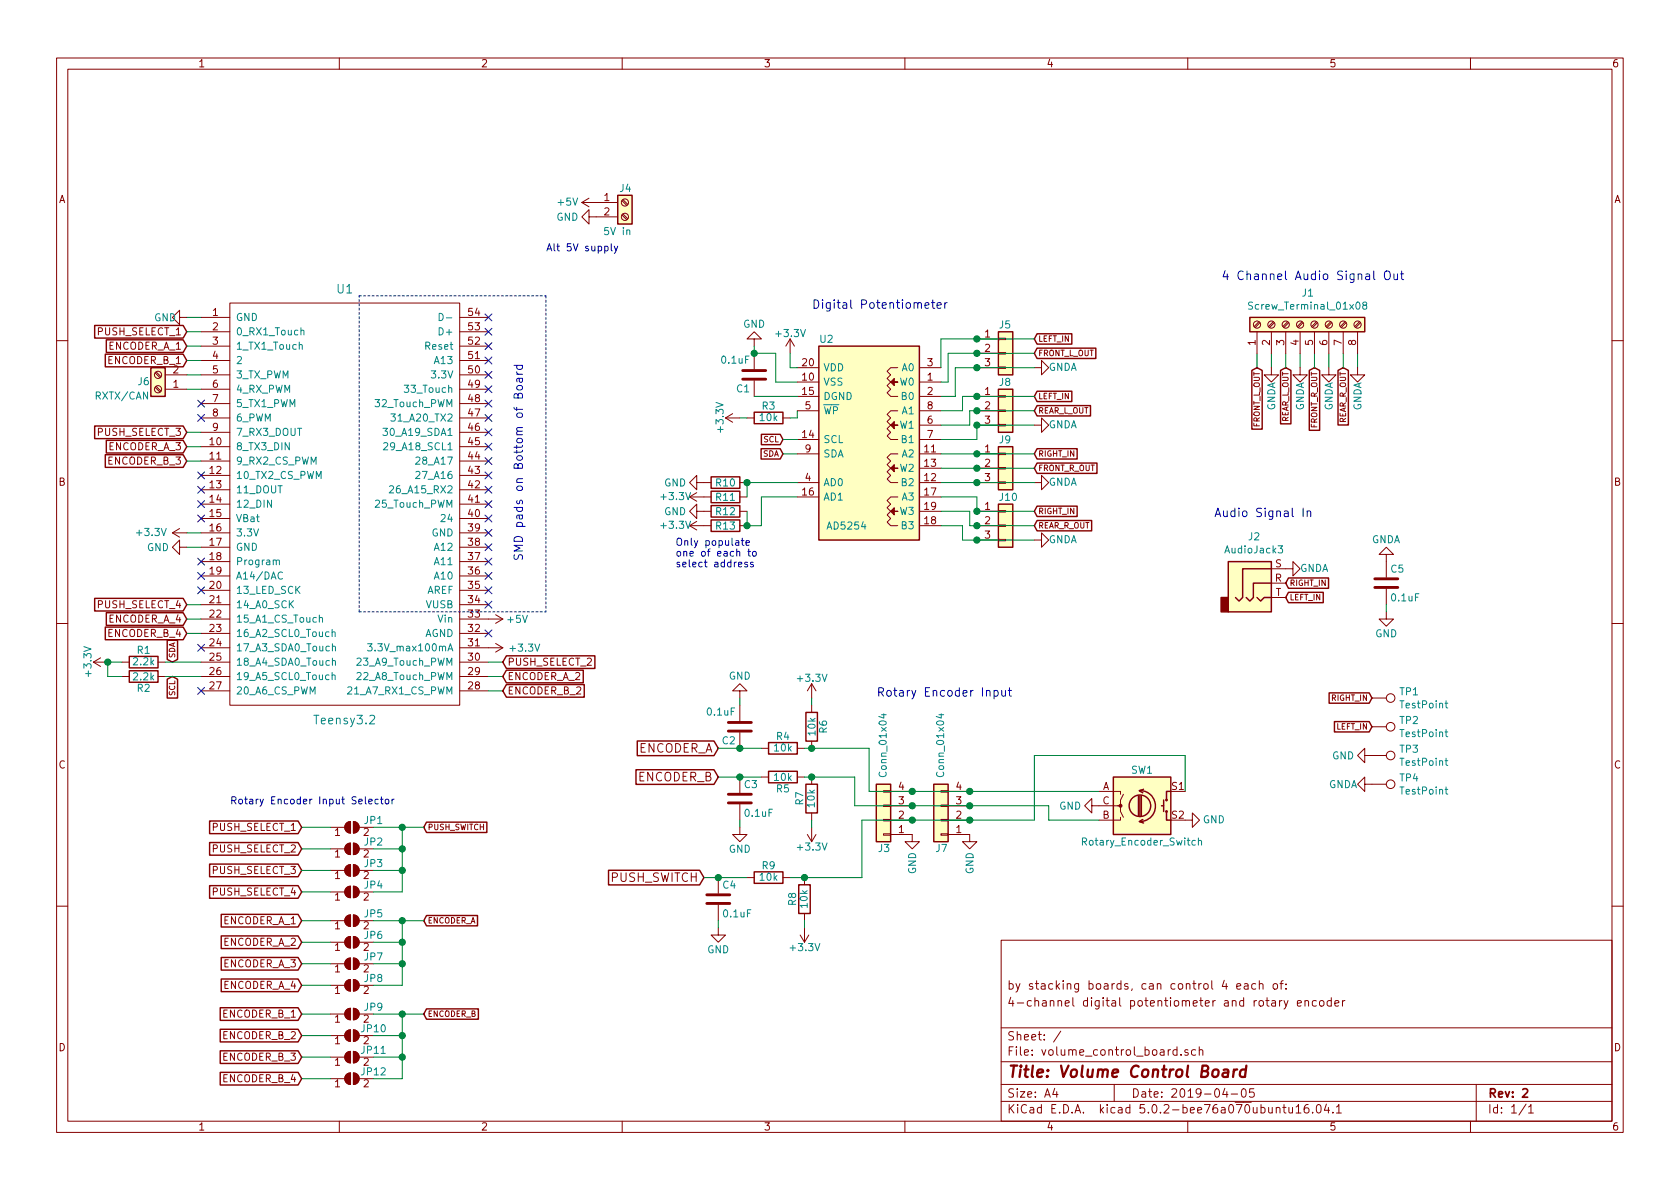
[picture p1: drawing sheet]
EESchema Schematic File Version 4
LIBS:volume_control_board-cache
EELAYER 26 0
EELAYER END
$Descr A4 11693 8268
encoding utf-8
Sheet 1 1
Title "Volume Control Board"
Date "2019-04-05"
Rev "2"
Comp ""
Comment1 "4-channel digital potentiometer and rotary encoder"
Comment2 "by stacking boards, can control 4 each of:"
Comment3 ""
Comment4 ""
$EndDescr
$Comp
L teensy:Teensy3.2 U1
U 1 1
P 2400 3500
F 0 "U1" H 2400 5000 60  0000 C CNN
F 1 "Teensy3.2" H 2400 2000 60  0000 C CNN
F 2 "teensy:Teensy30_31_32_LC" H 2400 2700 60  0001 C CNN
F 3 "" H 2400 2700 60  0000 C CNN
	1    2400 3500
	1    0    0    -1  
$EndComp
$Comp
L ad5254:AD5254 U2
U 1 1
P 6050 2950
F 0 "U2" H 5700 3550 50  0000 L CNN
F 1 "AD5254" H 5750 2250 50  0000 L CNN
F 2 "Housings_SSOP:TSSOP-20_4.4x6.5mm_Pitch0.65mm" H 6050 2950 50  0001 C CNN
F 3 "" H 6050 2950 50  0001 C CNN
	1    6050 2950
	1    0    0    -1  
$EndComp
$Comp
L power:+5V #PWR01
U 1 1
P 3400 4300
F 0 "#PWR01" H 3400 4150 50  0001 C CNN
F 1 "+5V" V 3400 4500 50  0000 C CNN
F 2 "" H 3400 4300 50  0001 C CNN
F 3 "" H 3400 4300 50  0001 C CNN
	1    3400 4300
	0    1    1    0   
$EndComp
$Comp
L power:+3.3V #PWR02
U 1 1
P 1300 3700
F 0 "#PWR02" H 1300 3550 50  0001 C CNN
F 1 "+3.3V" V 1300 3950 50  0000 C CNN
F 2 "" H 1300 3700 50  0001 C CNN
F 3 "" H 1300 3700 50  0001 C CNN
	1    1300 3700
	0    -1   -1   0   
$EndComp
$Comp
L power:GND #PWR03
U 1 1
P 1300 2200
F 0 "#PWR03" H 1300 1950 50  0001 C CNN
F 1 "GND" V 1300 2050 50  0000 C CNN
F 2 "" H 1300 2200 50  0001 C CNN
F 3 "" H 1300 2200 50  0001 C CNN
	1    1300 2200
	0    1    1    0   
$EndComp
$Comp
L power:+3.3V #PWR05
U 1 1
P 5600 6450
F 0 "#PWR05" H 5600 6300 50  0001 C CNN
F 1 "+3.3V" H 5600 6590 50  0000 C CNN
F 2 "" H 5600 6450 50  0001 C CNN
F 3 "" H 5600 6450 50  0001 C CNN
	1    5600 6450
	-1   0    0    1   
$EndComp
$Comp
L volume_control_board-rescue:R R8
U 1 1
P 5600 6250
F 0 "R8" V 5680 6250 50  0000 C CNN
F 1 "10k" V 5600 6250 50  0000 C CNN
F 2 "Resistors_SMD:R_0805" V 5530 6250 50  0001 C CNN
F 3 "" H 5600 6250 50  0001 C CNN
	1    5600 6250
	-1   0    0    1   
$EndComp
Text GLabel 4900 6100 0    60   Input ~ 0
PUSH_SWITCH
$Comp
L power:GND #PWR06
U 1 1
P 6350 5800
F 0 "#PWR06" H 6350 5550 50  0001 C CNN
F 1 "GND" V 6350 5600 50  0000 C CNN
F 2 "" H 6350 5800 50  0001 C CNN
F 3 "" H 6350 5800 50  0001 C CNN
	1    6350 5800
	1    0    0    -1  
$EndComp
$Comp
L volume_control_board-rescue:R R6
U 1 1
P 5650 5050
F 0 "R6" V 5730 5050 50  0000 C CNN
F 1 "10k" V 5650 5050 50  0000 C CNN
F 2 "Resistors_SMD:R_0805" V 5580 5050 50  0001 C CNN
F 3 "" H 5650 5050 50  0001 C CNN
	1    5650 5050
	1    0    0    -1  
$EndComp
$Comp
L volume_control_board-rescue:R R4
U 1 1
P 5450 5200
F 0 "R4" V 5530 5200 50  0000 C CNN
F 1 "10k" V 5450 5200 50  0000 C CNN
F 2 "Resistors_SMD:R_0805" V 5380 5200 50  0001 C CNN
F 3 "" H 5450 5200 50  0001 C CNN
	1    5450 5200
	0    -1   -1   0   
$EndComp
Text GLabel 5000 5200 0    60   Input ~ 0
ENCODER_A
Text GLabel 5000 5400 0    60   Input ~ 0
ENCODER_B
$Comp
L power:+3.3V #PWR07
U 1 1
P 5650 4850
F 0 "#PWR07" H 5650 4700 50  0001 C CNN
F 1 "+3.3V" H 5650 4990 50  0000 C CNN
F 2 "" H 5650 4850 50  0001 C CNN
F 3 "" H 5650 4850 50  0001 C CNN
	1    5650 4850
	1    0    0    -1  
$EndComp
$Comp
L power:+3.3V #PWR08
U 1 1
P 5650 5750
F 0 "#PWR08" H 5650 5600 50  0001 C CNN
F 1 "+3.3V" H 5650 5890 50  0000 C CNN
F 2 "" H 5650 5750 50  0001 C CNN
F 3 "" H 5650 5750 50  0001 C CNN
	1    5650 5750
	-1   0    0    1   
$EndComp
$Comp
L volume_control_board-rescue:R R9
U 1 1
P 5350 6100
F 0 "R9" V 5430 6100 50  0000 C CNN
F 1 "10k" V 5350 6100 50  0000 C CNN
F 2 "Resistors_SMD:R_0805" V 5280 6100 50  0001 C CNN
F 3 "" H 5350 6100 50  0001 C CNN
	1    5350 6100
	0    -1   -1   0   
$EndComp
$Comp
L volume_control_board-rescue:C C4
U 1 1
P 5000 6250
F 0 "C4" H 5025 6350 50  0000 L CNN
F 1 "0.1uF" H 5025 6150 50  0000 L CNN
F 2 "Capacitors_SMD:C_0805" H 5038 6100 50  0001 C CNN
F 3 "" H 5000 6250 50  0001 C CNN
	1    5000 6250
	1    0    0    -1  
$EndComp
$Comp
L volume_control_board-rescue:R R5
U 1 1
P 5450 5400
F 0 "R5" V 5530 5400 50  0000 C CNN
F 1 "10k" V 5450 5400 50  0000 C CNN
F 2 "Resistors_SMD:R_0805" V 5380 5400 50  0001 C CNN
F 3 "" H 5450 5400 50  0001 C CNN
	1    5450 5400
	0    1    1    0   
$EndComp
$Comp
L volume_control_board-rescue:R R7
U 1 1
P 5650 5550
F 0 "R7" V 5730 5550 50  0000 C CNN
F 1 "10k" V 5650 5550 50  0000 C CNN
F 2 "Resistors_SMD:R_0805" V 5580 5550 50  0001 C CNN
F 3 "" H 5650 5550 50  0001 C CNN
	1    5650 5550
	-1   0    0    1   
$EndComp
$Comp
L volume_control_board-rescue:C C2
U 1 1
P 5150 5050
F 0 "C2" H 5175 5150 50  0000 L CNN
F 1 "0.1uF" H 5175 4950 50  0000 L CNN
F 2 "Capacitors_SMD:C_0805" H 5188 4900 50  0001 C CNN
F 3 "" H 5150 5050 50  0001 C CNN
	1    5150 5050
	-1   0    0    1   
$EndComp
$Comp
L volume_control_board-rescue:C C3
U 1 1
P 5150 5550
F 0 "C3" H 5175 5650 50  0000 L CNN
F 1 "0.1uF" H 5175 5450 50  0000 L CNN
F 2 "Capacitors_SMD:C_0805" H 5188 5400 50  0001 C CNN
F 3 "" H 5150 5550 50  0001 C CNN
	1    5150 5550
	1    0    0    -1  
$EndComp
$Comp
L power:GND #PWR09
U 1 1
P 5000 6450
F 0 "#PWR09" H 5000 6200 50  0001 C CNN
F 1 "GND" H 5000 6300 50  0000 C CNN
F 2 "" H 5000 6450 50  0001 C CNN
F 3 "" H 5000 6450 50  0001 C CNN
	1    5000 6450
	1    0    0    -1  
$EndComp
$Comp
L power:GND #PWR010
U 1 1
P 5150 5750
F 0 "#PWR010" H 5150 5500 50  0001 C CNN
F 1 "GND" H 5150 5600 50  0000 C CNN
F 2 "" H 5150 5750 50  0001 C CNN
F 3 "" H 5150 5750 50  0001 C CNN
	1    5150 5750
	1    0    0    -1  
$EndComp
$Comp
L power:GND #PWR011
U 1 1
P 5150 4850
F 0 "#PWR011" H 5150 4600 50  0001 C CNN
F 1 "GND" H 5150 4700 50  0000 C CNN
F 2 "" H 5150 4850 50  0001 C CNN
F 3 "" H 5150 4850 50  0001 C CNN
	1    5150 4850
	-1   0    0    1   
$EndComp
$Comp
L power:GND #PWR012
U 1 1
P 4900 3350
F 0 "#PWR012" H 4900 3100 50  0001 C CNN
F 1 "GND" V 4900 3150 50  0000 C CNN
F 2 "" H 4900 3350 50  0001 C CNN
F 3 "" H 4900 3350 50  0001 C CNN
	1    4900 3350
	0    1    1    0   
$EndComp
Text Notes 8500 1950 0    60   ~ 0
4 Channel Audio Signal Out
Text GLabel 7200 2450 2    39   Input ~ 0
FRONT_L_OUT
Text GLabel 7200 2850 2    39   Input ~ 0
REAR_L_OUT
Text GLabel 7200 3250 2    39   Input ~ 0
FRONT_R_OUT
Text GLabel 7200 3650 2    39   Input ~ 0
REAR_R_OUT
Text GLabel 8750 2550 3    39   Input ~ 0
FRONT_L_OUT
Text GLabel 8950 2550 3    39   Input ~ 0
REAR_L_OUT
Text GLabel 9150 2550 3    39   Input ~ 0
FRONT_R_OUT
Text GLabel 9350 2550 3    39   Input ~ 0
REAR_R_OUT
Text GLabel 5450 3050 0    39   Input ~ 0
SCL
Text GLabel 5450 3150 0    39   Input ~ 0
SDA
Text GLabel 1200 4700 3    39   Input ~ 0
SCL
Text GLabel 1200 4600 1    39   Input ~ 0
SDA
Text GLabel 7200 2750 2    39   Input ~ 0
LEFT_IN
Text GLabel 7200 3550 2    39   Input ~ 0
RIGHT_IN
$Comp
L volume_control_board-rescue:C C1
U 1 1
P 5250 2600
F 0 "C1" H 5275 2700 50  0000 L CNN
F 1 "0.1uF" H 5275 2500 50  0000 L CNN
F 2 "Capacitors_SMD:C_0805" H 5288 2450 50  0001 C CNN
F 3 "" H 5250 2600 50  0001 C CNN
	1    5250 2600
	-1   0    0    1   
$EndComp
$Comp
L power:GND #PWR018
U 1 1
P 5250 2400
F 0 "#PWR018" H 5250 2150 50  0001 C CNN
F 1 "GND" H 5250 2250 50  0000 C CNN
F 2 "" H 5250 2400 50  0001 C CNN
F 3 "" H 5250 2400 50  0001 C CNN
	1    5250 2400
	-1   0    0    1   
$EndComp
$Comp
L power:+3.3V #PWR019
U 1 1
P 5500 2450
F 0 "#PWR019" H 5500 2300 50  0001 C CNN
F 1 "+3.3V" H 5500 2590 50  0000 C CNN
F 2 "" H 5500 2450 50  0001 C CNN
F 3 "" H 5500 2450 50  0001 C CNN
	1    5500 2450
	1    0    0    -1  
$EndComp
$Comp
L power:+3.3V #PWR020
U 1 1
P 750 4600
F 0 "#PWR020" H 750 4450 50  0001 C CNN
F 1 "+3.3V" H 750 4740 50  0000 C CNN
F 2 "" H 750 4600 50  0001 C CNN
F 3 "" H 750 4600 50  0001 C CNN
	1    750  4600
	0    -1   -1   0   
$EndComp
$Comp
L volume_control_board-rescue:R R1
U 1 1
P 1000 4600
F 0 "R1" V 1080 4600 50  0000 C CNN
F 1 "2.2k" V 1000 4600 50  0000 C CNN
F 2 "Resistors_SMD:R_0805" V 930 4600 50  0001 C CNN
F 3 "" H 1000 4600 50  0001 C CNN
	1    1000 4600
	0    -1   -1   0   
$EndComp
$Comp
L volume_control_board-rescue:R R2
U 1 1
P 1000 4700
F 0 "R2" V 1080 4700 50  0000 C CNN
F 1 "2.2k" V 1000 4700 50  0000 C CNN
F 2 "Resistors_SMD:R_0805" V 930 4700 50  0001 C CNN
F 3 "" H 1000 4700 50  0001 C CNN
	1    1000 4700
	0    1    1    0   
$EndComp
$Comp
L volume_control_board-rescue:R R3
U 1 1
P 5350 2900
F 0 "R3" V 5430 2900 50  0000 C CNN
F 1 "10k" V 5350 2900 50  0000 C CNN
F 2 "Resistors_SMD:R_0805" V 5280 2900 50  0001 C CNN
F 3 "" H 5350 2900 50  0001 C CNN
	1    5350 2900
	0    -1   -1   0   
$EndComp
$Comp
L power:+3.3V #PWR021
U 1 1
P 5150 2900
F 0 "#PWR021" H 5150 2750 50  0001 C CNN
F 1 "+3.3V" H 5150 3040 50  0000 C CNN
F 2 "" H 5150 2900 50  0001 C CNN
F 3 "" H 5150 2900 50  0001 C CNN
	1    5150 2900
	0    -1   -1   0   
$EndComp
Text Notes 5650 2150 0    59   ~ 0
Digital Potentiometer
Text GLabel 8950 4050 2    39   Input ~ 0
RIGHT_IN
Text GLabel 8950 4150 2    39   Input ~ 0
LEFT_IN
$Comp
L volume_control_board-rescue:C C5
U 1 1
P 9650 4050
F 0 "C5" H 9675 4150 50  0000 L CNN
F 1 "0.1uF" H 9675 3950 50  0000 L CNN
F 2 "Capacitors_SMD:C_0805" H 9688 3900 50  0001 C CNN
F 3 "" H 9650 4050 50  0001 C CNN
	1    9650 4050
	1    0    0    -1  
$EndComp
$Comp
L power:GND #PWR022
U 1 1
P 9650 4250
F 0 "#PWR022" H 9650 4000 50  0001 C CNN
F 1 "GND" H 9650 4100 50  0000 C CNN
F 2 "" H 9650 4250 50  0001 C CNN
F 3 "" H 9650 4250 50  0001 C CNN
	1    9650 4250
	1    0    0    -1  
$EndComp
Wire Wire Line
	1300 3700 1400 3700
Wire Wire Line
	5600 6450 5600 6400
Wire Wire Line
	5600 5400 5650 5400
Connection ~ 5650 5400
Wire Wire Line
	5600 5200 5650 5200
Connection ~ 5650 5200
Wire Wire Line
	5650 4850 5650 4900
Wire Wire Line
	5650 5750 5650 5700
Wire Wire Line
	5150 4850 5150 4900
Wire Wire Line
	5150 5700 5150 5750
Wire Wire Line
	5000 5400 5150 5400
Connection ~ 5150 5400
Wire Wire Line
	5000 5200 5150 5200
Connection ~ 5150 5200
Wire Wire Line
	5000 6400 5000 6450
Wire Wire Line
	3500 4600 3400 4600
Wire Wire Line
	3400 4700 3500 4700
Wire Wire Line
	3500 4800 3400 4800
Wire Wire Line
	5450 3050 5550 3050
Wire Wire Line
	5450 3150 5550 3150
Wire Wire Line
	8750 2550 8750 2450
Wire Wire Line
	8850 2450 8850 2550
Wire Wire Line
	8950 2550 8950 2450
Wire Wire Line
	9050 2450 9050 2550
Wire Wire Line
	9150 2550 9150 2450
Wire Wire Line
	9250 2450 9250 2550
Wire Wire Line
	9350 2550 9350 2450
Wire Wire Line
	9450 2450 9450 2550
Wire Wire Line
	1400 2200 1300 2200
Wire Wire Line
	5550 2550 5500 2550
Wire Wire Line
	5500 2550 5500 2450
Wire Wire Line
	750  4600 850  4600
Wire Wire Line
	750  4600 750  4700
Wire Wire Line
	750  4700 850  4700
Wire Wire Line
	1150 4700 1400 4700
Wire Wire Line
	1150 4600 1400 4600
Wire Wire Line
	5550 2750 5250 2750
Wire Wire Line
	5550 2650 5400 2650
Wire Wire Line
	5400 2650 5400 2450
Wire Wire Line
	5400 2450 5250 2450
Wire Wire Line
	5250 2450 5250 2400
Wire Wire Line
	5550 2850 5550 2900
Wire Wire Line
	5550 2900 5500 2900
Wire Wire Line
	5150 2900 5200 2900
Wire Wire Line
	9650 4250 9650 4200
Text Notes 8450 3600 0    59   ~ 0
Audio Signal In
Text Notes 6100 4850 0    59   ~ 0
Rotary Encoder Input
NoConn ~ 3400 2200
NoConn ~ 3400 2300
NoConn ~ 3400 2400
NoConn ~ 3400 4100
NoConn ~ 3400 4000
NoConn ~ 3400 3900
NoConn ~ 3400 3800
NoConn ~ 3400 3600
NoConn ~ 3400 3500
NoConn ~ 3400 3400
NoConn ~ 3400 3300
NoConn ~ 3400 3200
NoConn ~ 3400 3100
NoConn ~ 3400 3000
NoConn ~ 3400 2900
NoConn ~ 3400 2800
NoConn ~ 3400 2700
NoConn ~ 3400 4400
NoConn ~ 3400 2500
NoConn ~ 1400 2800
NoConn ~ 1400 2900
NoConn ~ 1400 3300
NoConn ~ 1400 3400
NoConn ~ 1400 3500
NoConn ~ 1400 3600
NoConn ~ 1400 3900
NoConn ~ 1400 4000
NoConn ~ 1400 4100
NoConn ~ 1400 4500
NoConn ~ 1400 4800
$Comp
L power:GND #PWR023
U 1 1
P 1300 3800
F 0 "#PWR023" H 1300 3550 50  0001 C CNN
F 1 "GND" V 1300 3600 50  0000 C CNN
F 2 "" H 1300 3800 50  0001 C CNN
F 3 "" H 1300 3800 50  0001 C CNN
	1    1300 3800
	0    1    1    0   
$EndComp
Wire Wire Line
	1300 3800 1400 3800
NoConn ~ 3400 3700
NoConn ~ 3400 4200
Wire Notes Line
	2500 4250 3800 4250
Wire Notes Line
	2500 4250 2500 2050
Wire Notes Line
	2500 2050 3800 2050
Wire Notes Line
	3800 2050 3800 4250
NoConn ~ 3400 2600
Text Notes 3650 3900 1    59   ~ 0
SMD pads on Bottom of Board
Wire Wire Line
	5150 5400 5300 5400
Wire Wire Line
	5150 5200 5300 5200
$Comp
L power:GNDA #PWR0101
U 1 1
P 9250 2550
F 0 "#PWR0101" H 9250 2300 50  0001 C CNN
F 1 "GNDA" V 9250 2350 50  0000 C CNN
F 2 "" H 9250 2550 50  0001 C CNN
F 3 "" H 9250 2550 50  0001 C CNN
	1    9250 2550
	1    0    0    -1  
$EndComp
$Comp
L power:GNDA #PWR0102
U 1 1
P 9450 2550
F 0 "#PWR0102" H 9450 2300 50  0001 C CNN
F 1 "GNDA" V 9450 2350 50  0000 C CNN
F 2 "" H 9450 2550 50  0001 C CNN
F 3 "" H 9450 2550 50  0001 C CNN
	1    9450 2550
	1    0    0    -1  
$EndComp
$Comp
L power:GNDA #PWR0103
U 1 1
P 9050 2550
F 0 "#PWR0103" H 9050 2300 50  0001 C CNN
F 1 "GNDA" V 9050 2350 50  0000 C CNN
F 2 "" H 9050 2550 50  0001 C CNN
F 3 "" H 9050 2550 50  0001 C CNN
	1    9050 2550
	1    0    0    -1  
$EndComp
$Comp
L power:GNDA #PWR0104
U 1 1
P 8850 2550
F 0 "#PWR0104" H 8850 2300 50  0001 C CNN
F 1 "GNDA" V 8850 2350 50  0000 C CNN
F 2 "" H 8850 2550 50  0001 C CNN
F 3 "" H 8850 2550 50  0001 C CNN
	1    8850 2550
	1    0    0    -1  
$EndComp
$Comp
L power:GNDA #PWR0105
U 1 1
P 8950 3950
F 0 "#PWR0105" H 8950 3700 50  0001 C CNN
F 1 "GNDA" V 8950 3750 50  0000 C CNN
F 2 "" H 8950 3950 50  0001 C CNN
F 3 "" H 8950 3950 50  0001 C CNN
	1    8950 3950
	0    -1   -1   0   
$EndComp
$Comp
L power:GNDA #PWR0106
U 1 1
P 9650 3900
F 0 "#PWR0106" H 9650 3650 50  0001 C CNN
F 1 "GNDA" H 9650 3750 50  0000 C CNN
F 2 "" H 9650 3900 50  0001 C CNN
F 3 "" H 9650 3900 50  0001 C CNN
	1    9650 3900
	-1   0    0    1   
$EndComp
$Comp
L Connector_Generic:Conn_01x04 J3
U 1 1
P 6150 5700
F 0 "J3" H 6100 5900 50  0000 L CNN
F 1 "Conn_01x04" V 6150 4950 50  0000 L CNN
F 2 "Connectors:Grove_1x04" H 6150 5700 50  0001 C CNN
F 3 "~" H 6150 5700 50  0001 C CNN
	1    6150 5700
	-1   0    0    1   
$EndComp
Wire Wire Line
	4900 6100 5000 6100
Connection ~ 5000 6100
Wire Wire Line
	5000 6100 5200 6100
Wire Wire Line
	5600 6100 5500 6100
Connection ~ 5600 6100
Wire Wire Line
	6000 6100 6000 5700
Wire Wire Line
	5600 6100 6000 6100
Wire Wire Line
	5950 5400 5950 5600
Wire Wire Line
	5650 5400 5950 5400
Wire Wire Line
	6050 5200 6050 5500
Wire Wire Line
	5650 5200 6050 5200
Wire Wire Line
	7300 5600 7300 5700
Wire Wire Line
	7300 5700 7650 5700
Wire Wire Line
	7200 5700 7200 5250
Wire Wire Line
	7200 5250 8250 5250
Wire Wire Line
	8250 5250 8250 5500
$Comp
L Connector:Screw_Terminal_01x08 J1
U 1 1
P 9050 2250
F 0 "J1" V 9267 2196 50  0000 C CNN
F 1 "Screw_Terminal_01x08" V 9176 2196 50  0000 C CNN
F 2 "Socket_Strips:Socket_Strip_Straight_1x08_Pitch2.54mm" H 9050 2250 50  0001 C CNN
F 3 "~" H 9050 2250 50  0001 C CNN
	1    9050 2250
	0    -1   -1   0   
$EndComp
$Comp
L Device:R R10
U 1 1
P 5050 3350
F 0 "R10" V 5050 3350 50  0000 C CNN
F 1 "R" V 4950 3400 50  0001 C CNN
F 2 "Resistors_SMD:R_0805" V 4980 3350 50  0001 C CNN
F 3 "~" H 5050 3350 50  0001 C CNN
	1    5050 3350
	0    1    1    0   
$EndComp
$Comp
L Device:R R11
U 1 1
P 5050 3450
F 0 "R11" V 5050 3450 50  0000 C CNN
F 1 "R" V 4950 3500 50  0001 C CNN
F 2 "Resistors_SMD:R_0805" V 4980 3450 50  0001 C CNN
F 3 "~" H 5050 3450 50  0001 C CNN
	1    5050 3450
	0    1    1    0   
$EndComp
$Comp
L Device:R R12
U 1 1
P 5050 3550
F 0 "R12" V 5050 3550 50  0000 C CNN
F 1 "R" V 4950 3600 50  0001 C CNN
F 2 "Resistors_SMD:R_0805" V 4980 3550 50  0001 C CNN
F 3 "~" H 5050 3550 50  0001 C CNN
	1    5050 3550
	0    1    1    0   
$EndComp
$Comp
L Device:R R13
U 1 1
P 5050 3650
F 0 "R13" V 5050 3650 50  0000 C CNN
F 1 "R" V 4950 3700 50  0001 C CNN
F 2 "Resistors_SMD:R_0805" V 4980 3650 50  0001 C CNN
F 3 "~" H 5050 3650 50  0001 C CNN
	1    5050 3650
	0    1    1    0   
$EndComp
$Comp
L power:GND #PWR0107
U 1 1
P 4900 3550
F 0 "#PWR0107" H 4900 3300 50  0001 C CNN
F 1 "GND" V 4900 3350 50  0000 C CNN
F 2 "" H 4900 3550 50  0001 C CNN
F 3 "" H 4900 3550 50  0001 C CNN
	1    4900 3550
	0    1    1    0   
$EndComp
$Comp
L power:+3.3V #PWR0108
U 1 1
P 4900 3450
F 0 "#PWR0108" H 4900 3300 50  0001 C CNN
F 1 "+3.3V" V 4900 3650 50  0000 C CNN
F 2 "" H 4900 3450 50  0001 C CNN
F 3 "" H 4900 3450 50  0001 C CNN
	1    4900 3450
	0    -1   -1   0   
$EndComp
$Comp
L power:+3.3V #PWR0109
U 1 1
P 4900 3650
F 0 "#PWR0109" H 4900 3500 50  0001 C CNN
F 1 "+3.3V" V 4900 3850 50  0000 C CNN
F 2 "" H 4900 3650 50  0001 C CNN
F 3 "" H 4900 3650 50  0001 C CNN
	1    4900 3650
	0    -1   -1   0   
$EndComp
Wire Wire Line
	5200 3350 5550 3350
Wire Wire Line
	5200 3350 5200 3450
Connection ~ 5200 3350
Wire Wire Line
	5300 3450 5300 3650
Wire Wire Line
	5300 3650 5200 3650
Wire Wire Line
	5300 3450 5550 3450
Wire Wire Line
	5200 3650 5200 3550
Connection ~ 5200 3650
Text GLabel 2950 6400 2    39   Input ~ 0
ENCODER_A
Text GLabel 2950 7050 2    39   Input ~ 0
ENCODER_B
Text GLabel 2950 5750 2    39   Input ~ 0
PUSH_SWITCH
Text GLabel 2100 5750 0    50   Input ~ 0
PUSH_SELECT_1
Text GLabel 2100 5900 0    50   Input ~ 0
PUSH_SELECT_2
Text GLabel 2100 6050 0    50   Input ~ 0
PUSH_SELECT_3
Text GLabel 2100 6200 0    50   Input ~ 0
PUSH_SELECT_4
Text GLabel 2100 6400 0    50   Input ~ 0
ENCODER_A_1
Text GLabel 2100 6550 0    50   Input ~ 0
ENCODER_A_2
Text GLabel 2100 6700 0    50   Input ~ 0
ENCODER_A_3
Text GLabel 2100 6850 0    50   Input ~ 0
ENCODER_A_4
Text GLabel 2100 7050 0    50   Input ~ 0
ENCODER_B_1
Text GLabel 2100 7200 0    50   Input ~ 0
ENCODER_B_2
Text GLabel 2100 7350 0    50   Input ~ 0
ENCODER_B_3
Text GLabel 2100 7500 0    50   Input ~ 0
ENCODER_B_4
$Comp
L Jumper:SolderJumper_2_Open JP1
U 1 1
P 2450 5750
F 0 "JP1" H 2600 5800 50  0000 C CNN
F 1 "SolderJumper_2_Open" H 2450 5864 50  0001 C CNN
F 2 "Jumper:SolderJumper-2_P1.3mm_Open_RoundedPad1.0x1.5mm" H 2450 5750 50  0001 C CNN
F 3 "~" H 2450 5750 50  0001 C CNN
	1    2450 5750
	1    0    0    -1  
$EndComp
$Comp
L Jumper:SolderJumper_2_Open JP2
U 1 1
P 2450 5900
F 0 "JP2" H 2600 5950 50  0000 C CNN
F 1 "SolderJumper_2_Open" H 2450 6014 50  0001 C CNN
F 2 "Jumper:SolderJumper-2_P1.3mm_Open_RoundedPad1.0x1.5mm" H 2450 5900 50  0001 C CNN
F 3 "~" H 2450 5900 50  0001 C CNN
	1    2450 5900
	1    0    0    -1  
$EndComp
$Comp
L Jumper:SolderJumper_2_Open JP3
U 1 1
P 2450 6050
F 0 "JP3" H 2600 6100 50  0000 C CNN
F 1 "SolderJumper_2_Open" H 2450 6164 50  0001 C CNN
F 2 "Jumper:SolderJumper-2_P1.3mm_Open_RoundedPad1.0x1.5mm" H 2450 6050 50  0001 C CNN
F 3 "~" H 2450 6050 50  0001 C CNN
	1    2450 6050
	1    0    0    -1  
$EndComp
$Comp
L Jumper:SolderJumper_2_Open JP4
U 1 1
P 2450 6200
F 0 "JP4" H 2600 6250 50  0000 C CNN
F 1 "SolderJumper_2_Open" H 2450 6314 50  0001 C CNN
F 2 "Jumper:SolderJumper-2_P1.3mm_Open_RoundedPad1.0x1.5mm" H 2450 6200 50  0001 C CNN
F 3 "~" H 2450 6200 50  0001 C CNN
	1    2450 6200
	1    0    0    -1  
$EndComp
$Comp
L Jumper:SolderJumper_2_Open JP5
U 1 1
P 2450 6400
F 0 "JP5" H 2600 6450 50  0000 C CNN
F 1 "SolderJumper_2_Open" H 2450 6514 50  0001 C CNN
F 2 "Jumper:SolderJumper-2_P1.3mm_Open_RoundedPad1.0x1.5mm" H 2450 6400 50  0001 C CNN
F 3 "~" H 2450 6400 50  0001 C CNN
	1    2450 6400
	1    0    0    -1  
$EndComp
$Comp
L Jumper:SolderJumper_2_Open JP6
U 1 1
P 2450 6550
F 0 "JP6" H 2600 6600 50  0000 C CNN
F 1 "SolderJumper_2_Open" H 2450 6664 50  0001 C CNN
F 2 "Jumper:SolderJumper-2_P1.3mm_Open_RoundedPad1.0x1.5mm" H 2450 6550 50  0001 C CNN
F 3 "~" H 2450 6550 50  0001 C CNN
	1    2450 6550
	1    0    0    -1  
$EndComp
$Comp
L Jumper:SolderJumper_2_Open JP7
U 1 1
P 2450 6700
F 0 "JP7" H 2600 6750 50  0000 C CNN
F 1 "SolderJumper_2_Open" H 2450 6814 50  0001 C CNN
F 2 "Jumper:SolderJumper-2_P1.3mm_Open_RoundedPad1.0x1.5mm" H 2450 6700 50  0001 C CNN
F 3 "~" H 2450 6700 50  0001 C CNN
	1    2450 6700
	1    0    0    -1  
$EndComp
$Comp
L Jumper:SolderJumper_2_Open JP8
U 1 1
P 2450 6850
F 0 "JP8" H 2600 6900 50  0000 C CNN
F 1 "SolderJumper_2_Open" H 2450 6964 50  0001 C CNN
F 2 "Jumper:SolderJumper-2_P1.3mm_Open_RoundedPad1.0x1.5mm" H 2450 6850 50  0001 C CNN
F 3 "~" H 2450 6850 50  0001 C CNN
	1    2450 6850
	1    0    0    -1  
$EndComp
$Comp
L Jumper:SolderJumper_2_Open JP9
U 1 1
P 2450 7050
F 0 "JP9" H 2600 7100 50  0000 C CNN
F 1 "SolderJumper_2_Open" H 2450 7164 50  0001 C CNN
F 2 "Jumper:SolderJumper-2_P1.3mm_Open_RoundedPad1.0x1.5mm" H 2450 7050 50  0001 C CNN
F 3 "~" H 2450 7050 50  0001 C CNN
	1    2450 7050
	1    0    0    -1  
$EndComp
$Comp
L Jumper:SolderJumper_2_Open JP10
U 1 1
P 2450 7200
F 0 "JP10" H 2600 7250 50  0000 C CNN
F 1 "SolderJumper_2_Open" H 2450 7314 50  0001 C CNN
F 2 "Jumper:SolderJumper-2_P1.3mm_Open_RoundedPad1.0x1.5mm" H 2450 7200 50  0001 C CNN
F 3 "~" H 2450 7200 50  0001 C CNN
	1    2450 7200
	1    0    0    -1  
$EndComp
$Comp
L Jumper:SolderJumper_2_Open JP11
U 1 1
P 2450 7350
F 0 "JP11" H 2600 7400 50  0000 C CNN
F 1 "SolderJumper_2_Open" H 2450 7464 50  0001 C CNN
F 2 "Jumper:SolderJumper-2_P1.3mm_Open_RoundedPad1.0x1.5mm" H 2450 7350 50  0001 C CNN
F 3 "~" H 2450 7350 50  0001 C CNN
	1    2450 7350
	1    0    0    -1  
$EndComp
$Comp
L Jumper:SolderJumper_2_Open JP12
U 1 1
P 2450 7500
F 0 "JP12" H 2600 7550 50  0000 C CNN
F 1 "SolderJumper_2_Open" H 2450 7614 50  0001 C CNN
F 2 "Jumper:SolderJumper-2_P1.3mm_Open_RoundedPad1.0x1.5mm" H 2450 7500 50  0001 C CNN
F 3 "~" H 2450 7500 50  0001 C CNN
	1    2450 7500
	1    0    0    -1  
$EndComp
Wire Wire Line
	2100 5750 2300 5750
Wire Wire Line
	2300 5900 2100 5900
Wire Wire Line
	2300 6050 2100 6050
Wire Wire Line
	2100 6200 2300 6200
Wire Wire Line
	2300 6400 2100 6400
Wire Wire Line
	2300 6550 2100 6550
Wire Wire Line
	2100 6700 2300 6700
Wire Wire Line
	2300 6850 2100 6850
Wire Wire Line
	2100 7050 2300 7050
Wire Wire Line
	2300 7200 2100 7200
Wire Wire Line
	2100 7350 2300 7350
Wire Wire Line
	2300 7500 2100 7500
Wire Wire Line
	2600 7500 2800 7500
Wire Wire Line
	2800 7500 2800 7350
Wire Wire Line
	2800 7050 2950 7050
Wire Wire Line
	2600 7050 2800 7050
Connection ~ 2800 7050
Wire Wire Line
	2600 7200 2800 7200
Connection ~ 2800 7200
Wire Wire Line
	2800 7200 2800 7050
Wire Wire Line
	2600 7350 2800 7350
Connection ~ 2800 7350
Wire Wire Line
	2800 7350 2800 7200
Wire Wire Line
	2600 6850 2800 6850
Wire Wire Line
	2800 6850 2800 6700
Wire Wire Line
	2800 6400 2950 6400
Wire Wire Line
	2600 6400 2800 6400
Connection ~ 2800 6400
Wire Wire Line
	2600 6550 2800 6550
Connection ~ 2800 6550
Wire Wire Line
	2800 6550 2800 6400
Wire Wire Line
	2600 6700 2800 6700
Connection ~ 2800 6700
Wire Wire Line
	2800 6700 2800 6550
Wire Wire Line
	2600 6200 2800 6200
Wire Wire Line
	2800 6200 2800 6050
Wire Wire Line
	2800 5750 2950 5750
Wire Wire Line
	2600 5750 2800 5750
Connection ~ 2800 5750
Wire Wire Line
	2600 5900 2800 5900
Connection ~ 2800 5900
Wire Wire Line
	2800 5900 2800 5750
Wire Wire Line
	2600 6050 2800 6050
Connection ~ 2800 6050
Wire Wire Line
	2800 6050 2800 5900
Text Notes 1600 5600 0    50   ~ 0
Rotary Encoder Input Selector
Text GLabel 1300 2300 0    50   Input ~ 0
PUSH_SELECT_1
Text GLabel 3500 4600 2    50   Input ~ 0
PUSH_SELECT_2
Text GLabel 1300 3000 0    50   Input ~ 0
PUSH_SELECT_3
Text GLabel 1300 4200 0    50   Input ~ 0
PUSH_SELECT_4
Text GLabel 1300 2400 0    50   Input ~ 0
ENCODER_A_1
Text GLabel 3500 4700 2    50   Input ~ 0
ENCODER_A_2
Text GLabel 1300 3100 0    50   Input ~ 0
ENCODER_A_3
Text GLabel 1300 4300 0    50   Input ~ 0
ENCODER_A_4
Text GLabel 1300 2500 0    50   Input ~ 0
ENCODER_B_1
Text GLabel 3500 4800 2    50   Input ~ 0
ENCODER_B_2
Text GLabel 1300 3200 0    50   Input ~ 0
ENCODER_B_3
Text GLabel 1300 4400 0    50   Input ~ 0
ENCODER_B_4
Connection ~ 750  4600
Wire Wire Line
	1400 4400 1300 4400
Wire Wire Line
	1300 4300 1400 4300
Wire Wire Line
	1400 4200 1300 4200
Wire Wire Line
	1400 2300 1300 2300
Wire Wire Line
	1300 2400 1400 2400
Wire Wire Line
	1400 2500 1300 2500
Wire Wire Line
	1300 3000 1400 3000
Wire Wire Line
	1400 3100 1300 3100
Wire Wire Line
	1300 3200 1400 3200
$Comp
L Connector:Screw_Terminal_01x02 J6
U 1 1
P 1100 2700
F 0 "J6" H 1200 2650 50  0000 C CNN
F 1 "RXTX/CAN" H 1350 2750 50  0000 C CNN
F 2 "Socket_Strips:Socket_Strip_Straight_1x02_Pitch2.54mm" H 1100 2700 50  0001 C CNN
F 3 "~" H 1100 2700 50  0001 C CNN
	1    1100 2700
	-1   0    0    1   
$EndComp
Wire Wire Line
	1300 2600 1400 2600
Wire Wire Line
	1400 2700 1300 2700
$Comp
L Device:Rotary_Encoder_Switch SW1
U 1 1
P 7950 5600
F 0 "SW1" H 7950 5850 50  0000 C CNN
F 1 "Rotary_Encoder_Switch" H 7950 5350 50  0000 C CNN
F 2 "Rotary_Encoder:RotaryEncoder_Alps_EC11E-Switch_Vertical_H20mm" H 7800 5760 50  0001 C CNN
F 3 "~" H 7950 5860 50  0001 C CNN
	1    7950 5600
	1    0    0    -1  
$EndComp
$Comp
L Connector:AudioJack3 J2
U 1 1
P 8750 4050
F 0 "J2" H 8730 4375 50  0000 C CNN
F 1 "AudioJack3" H 8730 4284 50  0000 C CNN
F 2 "Connector_Audio:Jack_3.5mm_CUI_SJ-3523-SMT_Horizontal" H 8750 4050 50  0001 C CNN
F 3 "~" H 8750 4050 50  0001 C CNN
	1    8750 4050
	1    0    0    -1  
$EndComp
Wire Wire Line
	6050 5500 6350 5500
Wire Wire Line
	6000 5700 6350 5700
Wire Wire Line
	5950 5600 6350 5600
$Comp
L Connector_Generic:Conn_01x04 J7
U 1 1
P 6550 5700
F 0 "J7" H 6500 5900 50  0000 L CNN
F 1 "Conn_01x04" V 6550 4950 50  0000 L CNN
F 2 "Connectors:Grove_1x04" H 6550 5700 50  0001 C CNN
F 3 "~" H 6550 5700 50  0001 C CNN
	1    6550 5700
	-1   0    0    1   
$EndComp
$Comp
L power:GND #PWR0110
U 1 1
P 6750 5800
F 0 "#PWR0110" H 6750 5550 50  0001 C CNN
F 1 "GND" V 6750 5600 50  0000 C CNN
F 2 "" H 6750 5800 50  0001 C CNN
F 3 "" H 6750 5800 50  0001 C CNN
	1    6750 5800
	1    0    0    -1  
$EndComp
$Comp
L power:GND #PWR0111
U 1 1
P 7650 5600
F 0 "#PWR0111" H 7650 5350 50  0001 C CNN
F 1 "GND" V 7650 5400 50  0000 C CNN
F 2 "" H 7650 5600 50  0001 C CNN
F 3 "" H 7650 5600 50  0001 C CNN
	1    7650 5600
	0    1    1    0   
$EndComp
Wire Wire Line
	6750 5700 6350 5700
Connection ~ 6350 5700
Wire Wire Line
	6750 5600 6350 5600
Connection ~ 6350 5600
Wire Wire Line
	6750 5500 6350 5500
Connection ~ 6350 5500
Wire Wire Line
	6750 5700 7200 5700
Connection ~ 6750 5700
Wire Wire Line
	6750 5600 7300 5600
Connection ~ 6750 5600
Wire Wire Line
	6750 5500 7650 5500
Connection ~ 6750 5500
$Comp
L Connector_Generic:Conn_01x03 J5
U 1 1
P 7000 2450
F 0 "J5" H 6950 2650 50  0000 L CNN
F 1 "Conn_01x03" H 7080 2401 50  0001 L CNN
F 2 "Socket_Strips:Socket_Strip_Straight_1x03_Pitch2.00mm" H 7000 2450 50  0001 C CNN
F 3 "~" H 7000 2450 50  0001 C CNN
	1    7000 2450
	1    0    0    -1  
$EndComp
$Comp
L Connector_Generic:Conn_01x03 J8
U 1 1
P 7000 2850
F 0 "J8" H 6950 3050 50  0000 L CNN
F 1 "Conn_01x03" H 7080 2801 50  0001 L CNN
F 2 "Socket_Strips:Socket_Strip_Straight_1x03_Pitch2.00mm" H 7000 2850 50  0001 C CNN
F 3 "~" H 7000 2850 50  0001 C CNN
	1    7000 2850
	1    0    0    -1  
$EndComp
$Comp
L Connector_Generic:Conn_01x03 J9
U 1 1
P 7000 3250
F 0 "J9" H 6950 3450 50  0000 L CNN
F 1 "Conn_01x03" H 7080 3201 50  0001 L CNN
F 2 "Socket_Strips:Socket_Strip_Straight_1x03_Pitch2.00mm" H 7000 3250 50  0001 C CNN
F 3 "~" H 7000 3250 50  0001 C CNN
	1    7000 3250
	1    0    0    -1  
$EndComp
$Comp
L Connector_Generic:Conn_01x03 J10
U 1 1
P 7000 3650
F 0 "J10" H 6950 3850 50  0000 L CNN
F 1 "Conn_01x03" H 7080 3601 50  0001 L CNN
F 2 "Socket_Strips:Socket_Strip_Straight_1x03_Pitch2.00mm" H 7000 3650 50  0001 C CNN
F 3 "~" H 7000 3650 50  0001 C CNN
	1    7000 3650
	1    0    0    -1  
$EndComp
$Comp
L power:GNDA #PWR0112
U 1 1
P 7200 3750
F 0 "#PWR0112" H 7200 3500 50  0001 C CNN
F 1 "GNDA" V 7200 3550 50  0000 C CNN
F 2 "" H 7200 3750 50  0001 C CNN
F 3 "" H 7200 3750 50  0001 C CNN
	1    7200 3750
	0    -1   -1   0   
$EndComp
Wire Wire Line
	6550 3150 6800 3150
Wire Wire Line
	6800 3250 6550 3250
Wire Wire Line
	6800 3350 6550 3350
Wire Wire Line
	6800 2950 6800 3050
Wire Wire Line
	6800 3050 6550 3050
Wire Wire Line
	6800 2850 6750 2850
Wire Wire Line
	6750 2850 6750 2950
Wire Wire Line
	6750 2950 6550 2950
Wire Wire Line
	6800 2750 6700 2750
Wire Wire Line
	6700 2750 6700 2850
Wire Wire Line
	6700 2850 6550 2850
Wire Wire Line
	6800 2550 6650 2550
Wire Wire Line
	6650 2750 6550 2750
Wire Wire Line
	6800 2450 6600 2450
Wire Wire Line
	6600 2450 6600 2650
Wire Wire Line
	6600 2650 6550 2650
Wire Wire Line
	6800 2350 6550 2350
Wire Wire Line
	6550 2350 6550 2550
Wire Wire Line
	6800 3550 6800 3450
Wire Wire Line
	6800 3450 6550 3450
Wire Wire Line
	6800 3650 6750 3650
Wire Wire Line
	6750 3650 6750 3550
Wire Wire Line
	6750 3550 6550 3550
Wire Wire Line
	6800 3750 6700 3750
Wire Wire Line
	6700 3750 6700 3650
Wire Wire Line
	6700 3650 6550 3650
Wire Wire Line
	6650 2550 6650 2750
$Comp
L power:GNDA #PWR0113
U 1 1
P 7200 3350
F 0 "#PWR0113" H 7200 3100 50  0001 C CNN
F 1 "GNDA" V 7200 3150 50  0000 C CNN
F 2 "" H 7200 3350 50  0001 C CNN
F 3 "" H 7200 3350 50  0001 C CNN
	1    7200 3350
	0    -1   -1   0   
$EndComp
$Comp
L power:GNDA #PWR0114
U 1 1
P 7200 2950
F 0 "#PWR0114" H 7200 2700 50  0001 C CNN
F 1 "GNDA" V 7200 2750 50  0000 C CNN
F 2 "" H 7200 2950 50  0001 C CNN
F 3 "" H 7200 2950 50  0001 C CNN
	1    7200 2950
	0    -1   -1   0   
$EndComp
$Comp
L power:GNDA #PWR0115
U 1 1
P 7200 2550
F 0 "#PWR0115" H 7200 2300 50  0001 C CNN
F 1 "GNDA" V 7200 2350 50  0000 C CNN
F 2 "" H 7200 2550 50  0001 C CNN
F 3 "" H 7200 2550 50  0001 C CNN
	1    7200 2550
	0    -1   -1   0   
$EndComp
Text GLabel 7200 3150 2    39   Input ~ 0
RIGHT_IN
Text GLabel 7200 2350 2    39   Input ~ 0
LEFT_IN
Wire Wire Line
	7200 2350 6800 2350
Connection ~ 6800 2350
Wire Wire Line
	7200 2450 6800 2450
Connection ~ 6800 2450
Wire Wire Line
	7200 2550 6800 2550
Connection ~ 6800 2550
Wire Wire Line
	7200 2750 6800 2750
Connection ~ 6800 2750
Wire Wire Line
	7200 2850 6800 2850
Connection ~ 6800 2850
Wire Wire Line
	7200 2950 6800 2950
Connection ~ 6800 2950
Wire Wire Line
	7200 3150 6800 3150
Connection ~ 6800 3150
Wire Wire Line
	7200 3250 6800 3250
Connection ~ 6800 3250
Wire Wire Line
	7200 3350 6800 3350
Connection ~ 6800 3350
Wire Wire Line
	7200 3550 6800 3550
Connection ~ 6800 3550
Wire Wire Line
	7200 3650 6800 3650
Connection ~ 6800 3650
Wire Wire Line
	7200 3750 6800 3750
Connection ~ 6800 3750
Text Notes 4700 3950 0    50   ~ 0
Only populate\none of each to\nselect address
$Comp
L power:+3.3V #PWR0116
U 1 1
P 3400 4500
F 0 "#PWR0116" H 3400 4350 50  0001 C CNN
F 1 "+3.3V" V 3400 4750 50  0000 C CNN
F 2 "" H 3400 4500 50  0001 C CNN
F 3 "" H 3400 4500 50  0001 C CNN
	1    3400 4500
	0    1    1    0   
$EndComp
$Comp
L power:+5V #PWR0117
U 1 1
P 4150 1400
F 0 "#PWR0117" H 4150 1250 50  0001 C CNN
F 1 "+5V" V 4150 1600 50  0000 C CNN
F 2 "" H 4150 1400 50  0001 C CNN
F 3 "" H 4150 1400 50  0001 C CNN
	1    4150 1400
	0    -1   -1   0   
$EndComp
$Comp
L power:GND #PWR0118
U 1 1
P 4150 1500
F 0 "#PWR0118" H 4150 1250 50  0001 C CNN
F 1 "GND" V 4150 1300 50  0000 C CNN
F 2 "" H 4150 1500 50  0001 C CNN
F 3 "" H 4150 1500 50  0001 C CNN
	1    4150 1500
	0    1    1    0   
$EndComp
$Comp
L Connector:Screw_Terminal_01x02 J4
U 1 1
P 4350 1400
F 0 "J4" H 4400 1500 50  0000 R CNN
F 1 "5V in" H 4400 1200 50  0000 R CNN
F 2 "Socket_Strips:Socket_Strip_Straight_1x02_Pitch2.54mm" H 4350 1400 50  0001 C CNN
F 3 "~" H 4350 1400 50  0001 C CNN
	1    4350 1400
	1    0    0    -1  
$EndComp
$Comp
L power:GND #PWR0119
U 1 1
P 8250 5700
F 0 "#PWR0119" H 8250 5450 50  0001 C CNN
F 1 "GND" V 8250 5500 50  0000 C CNN
F 2 "" H 8250 5700 50  0001 C CNN
F 3 "" H 8250 5700 50  0001 C CNN
	1    8250 5700
	0    -1   -1   0   
$EndComp
Text Notes 3800 1750 0    50   ~ 0
Alt 5V supply
Connection ~ 5250 2450
$Comp
L Connector:TestPoint TP1
U 1 1
P 9550 4850
F 0 "TP1" V 9504 5038 50  0000 L CNN
F 1 "TestPoint" V 9595 5038 50  0000 L CNN
F 2 "Measurement_Points:Measurement_Point_Round-TH_Small" H 9750 4850 50  0001 C CNN
F 3 "~" H 9750 4850 50  0001 C CNN
	1    9550 4850
	0    1    1    0   
$EndComp
$Comp
L Connector:TestPoint TP2
U 1 1
P 9550 5050
F 0 "TP2" V 9504 5238 50  0000 L CNN
F 1 "TestPoint" V 9595 5238 50  0000 L CNN
F 2 "Measurement_Points:Measurement_Point_Round-TH_Small" H 9750 5050 50  0001 C CNN
F 3 "~" H 9750 5050 50  0001 C CNN
	1    9550 5050
	0    1    1    0   
$EndComp
$Comp
L Connector:TestPoint TP3
U 1 1
P 9550 5250
F 0 "TP3" V 9504 5438 50  0000 L CNN
F 1 "TestPoint" V 9595 5438 50  0000 L CNN
F 2 "Measurement_Points:Measurement_Point_Round-TH_Small" H 9750 5250 50  0001 C CNN
F 3 "~" H 9750 5250 50  0001 C CNN
	1    9550 5250
	0    1    1    0   
$EndComp
$Comp
L Connector:TestPoint TP4
U 1 1
P 9550 5450
F 0 "TP4" V 9504 5638 50  0000 L CNN
F 1 "TestPoint" V 9595 5638 50  0000 L CNN
F 2 "Measurement_Points:Measurement_Point_Round-TH_Small" H 9750 5450 50  0001 C CNN
F 3 "~" H 9750 5450 50  0001 C CNN
	1    9550 5450
	0    1    1    0   
$EndComp
Text GLabel 9550 4850 0    39   Input ~ 0
RIGHT_IN
Text GLabel 9550 5050 0    39   Input ~ 0
LEFT_IN
$Comp
L power:GND #PWR0120
U 1 1
P 9550 5250
F 0 "#PWR0120" H 9550 5000 50  0001 C CNN
F 1 "GND" V 9550 5050 50  0000 C CNN
F 2 "" H 9550 5250 50  0001 C CNN
F 3 "" H 9550 5250 50  0001 C CNN
	1    9550 5250
	0    1    1    0   
$EndComp
$Comp
L power:GNDA #PWR0121
U 1 1
P 9550 5450
F 0 "#PWR0121" H 9550 5200 50  0001 C CNN
F 1 "GNDA" V 9550 5250 50  0000 C CNN
F 2 "" H 9550 5450 50  0001 C CNN
F 3 "" H 9550 5450 50  0001 C CNN
	1    9550 5450
	0    1    1    0   
$EndComp
$EndSCHEMATC
